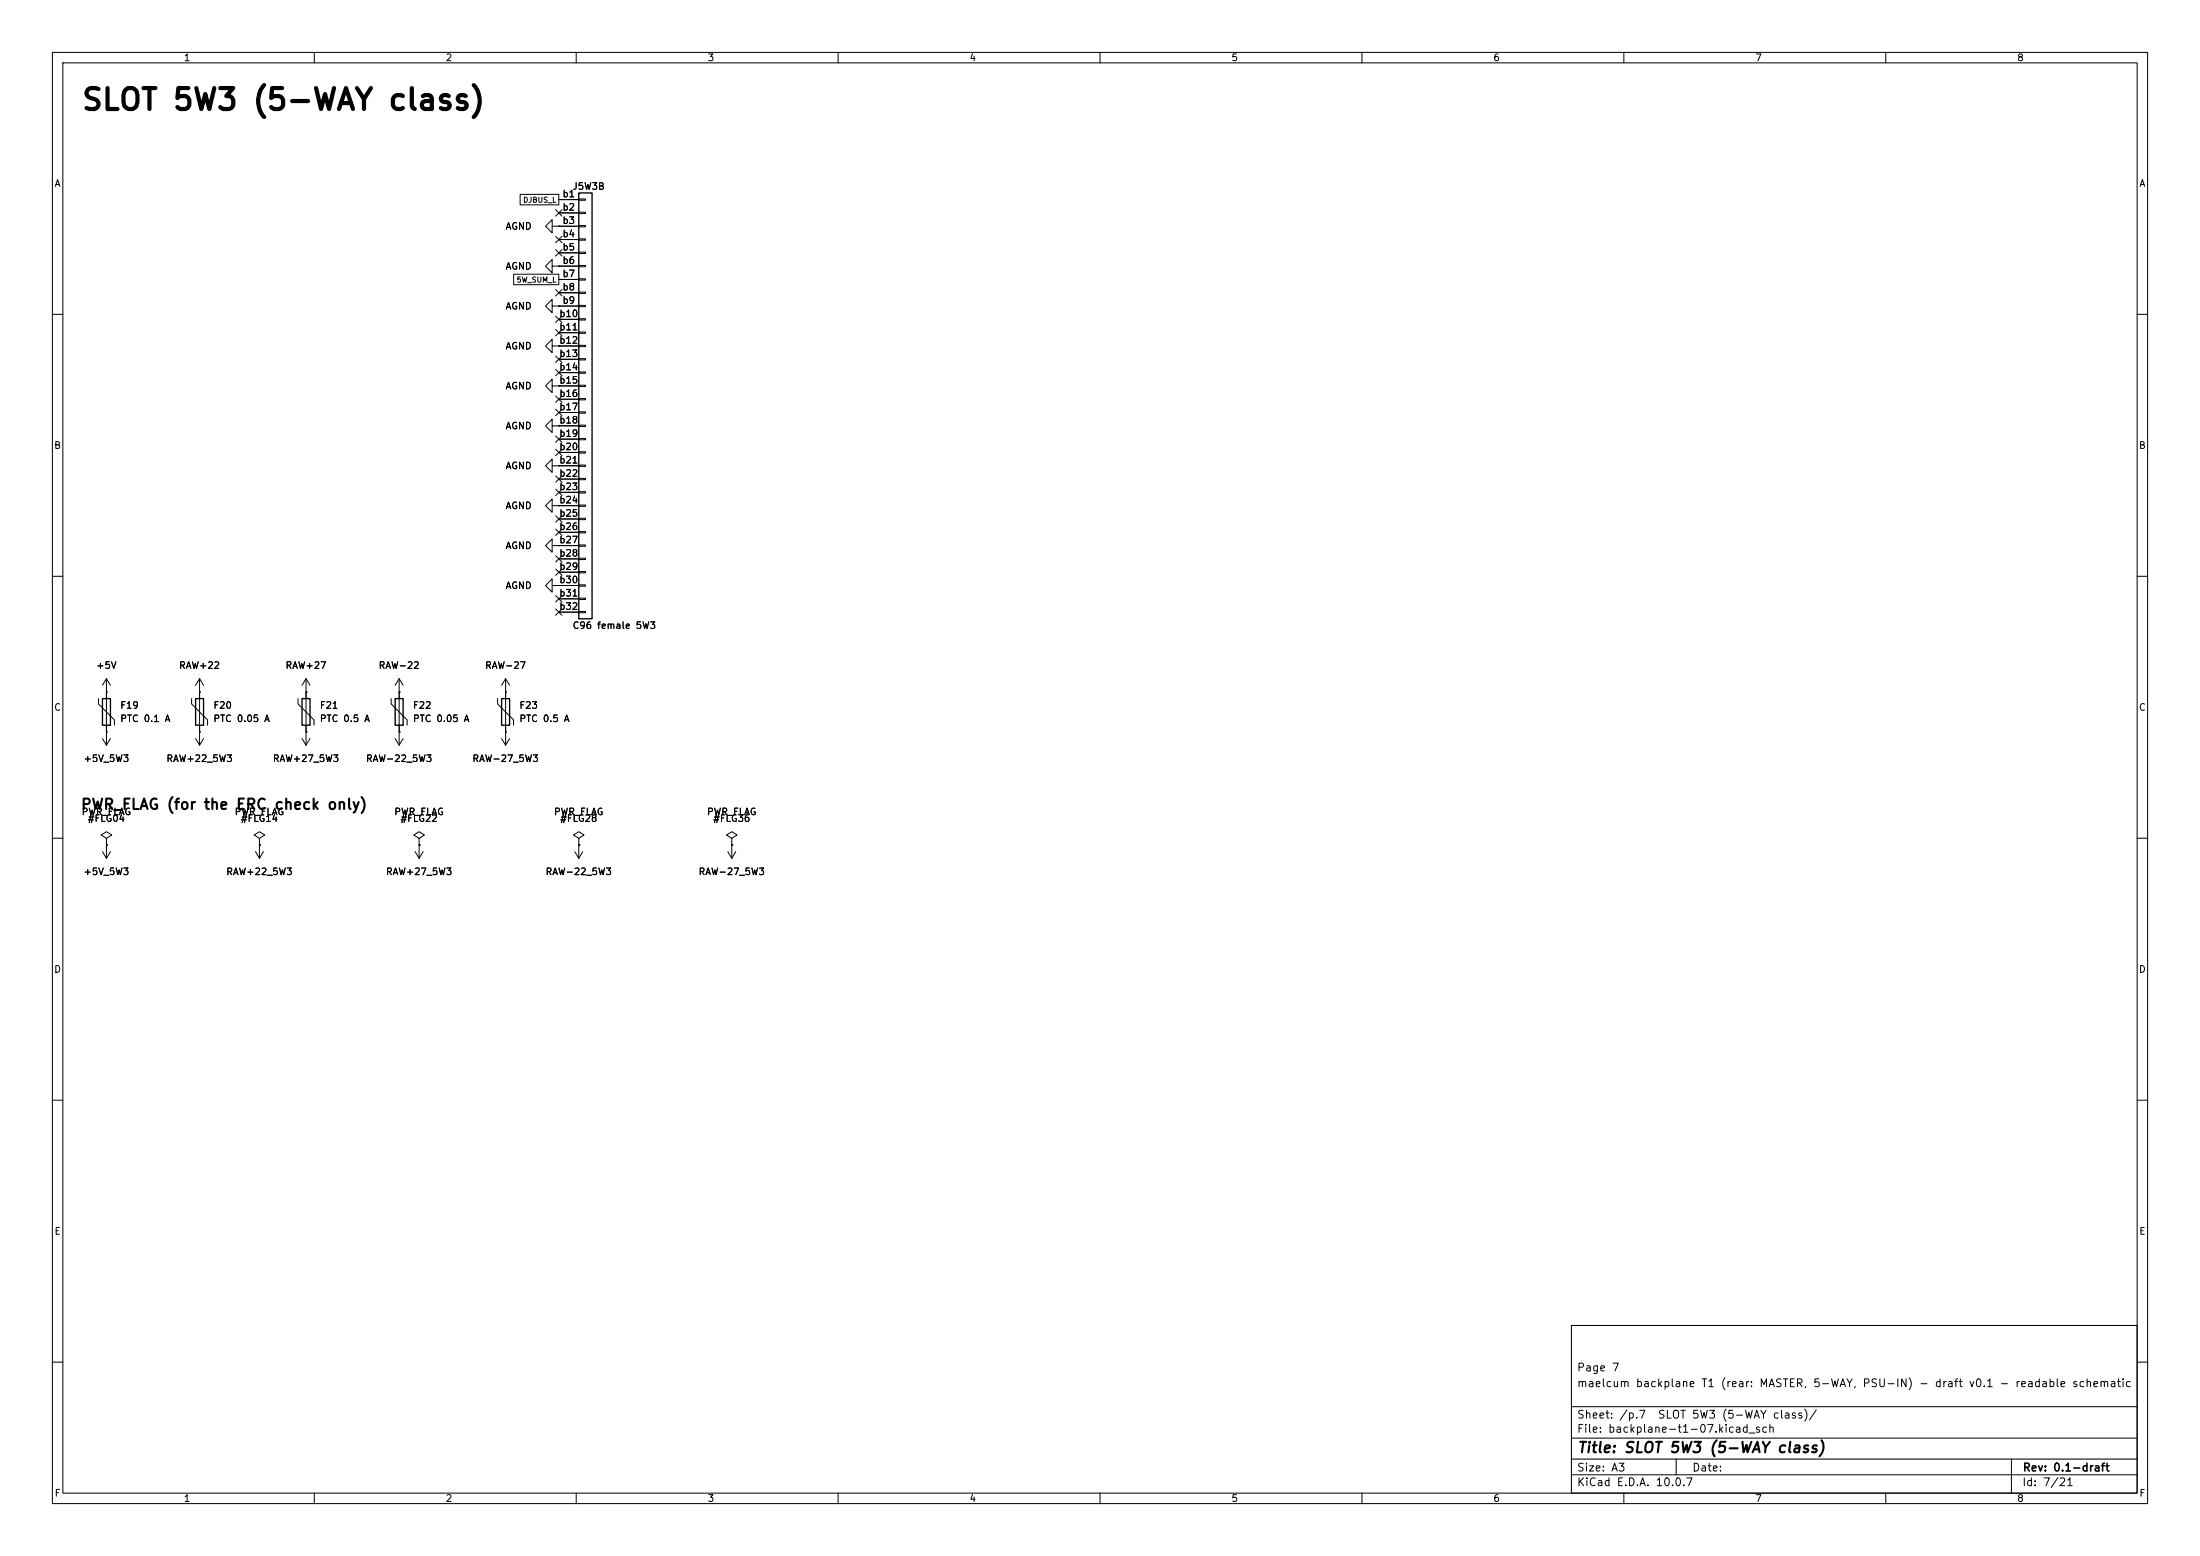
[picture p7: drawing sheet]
<svg xmlns="http://www.w3.org/2000/svg" width="420mm" height="297mm" viewBox="0 0 420 297" stroke-linecap="round" stroke-linejoin="round" font-family="sans-serif">
<g fill="none" stroke="#000" stroke-width=".19">
<path d="M10 10h400v277h-400zM12 12h396v273h-396zM60 10v2M110 10v2M160 10v2M210 10v2M260 10v2M310 10v2M360 10v2M99.3 37.1h7.4v2h-7.4zM106.7 38.1h3.8M110.5 38h1.3v.2h-1.3z"/>
<path d="M98.1 52.3h8.6v2h-8.6zM105.4 43.2v-1.3l-1.3 1.3 1.3 1.3v-1.3h1.3M105.4 50.8v-1.3l-1.3 1.3 1.3 1.3v-1.3h1.3M105.4 58.4v-1.2l-1.3 1.2 1.3 1.3v-1.3h1.3M106.1 55.3l1.2 1.2M106.1 47.7l1.2 1.2M106.1 45.1l1.2 1.2M106.1 40l1.2 1.2M106.7 43.2h.1M106.7 50.8h.1M106.7 58.4h.1M106.7 40.6h3.8"/>
<path d="M106.7 43.2h3.8M106.7 45.7h3.8M106.7 48.3h3.8M106.7 50.8h3.8M106.7 53.3h3.8M106.7 55.9h3.8M106.7 58.4h3.8M107.3 55.3l-1.2 1.2M107.3 47.7l-1.2 1.2M107.3 45.1l-1.2 1.2M107.3 40l-1.2 1.2M110.5 40.5h1.3v.3h-1.3z"/>
<path d="M110.5 43.1h1.3v.2h-1.3zM110.5 45.6h1.3v.2h-1.3zM110.5 48.1h1.3v.3h-1.3zM110.5 50.7h1.3v.2h-1.3zM110.5 53.2h1.3v.3h-1.3zM110.5 55.8h1.3v.2h-1.3zM110.5 58.3h1.3v.2h-1.3zM10 60h2M105.4 66v-1.2l-1.3 1.2 1.3 1.3v-1.3h1.3M105.4 73.7v-1.3l-1.3 1.3 1.3 1.2v-1.2h1.3M106.1 75.6l1.2 1.2M106.1 78.1l1.2 1.2"/>
<path d="M106.1 60.4l1.2 1.2M106.1 70.5l1.2 1.2M106.1 68l1.2 1.2M106.1 62.9l1.2 1.2M106.7 66h.1M106.7 73.7h.1M106.7 61h3.8M106.7 63.5h3.8M106.7 66h3.8M106.7 68.6h3.8M106.7 71.1h3.8M106.7 73.7h3.8"/>
<path d="M106.7 76.2h3.8M106.7 78.7h3.8M107.3 75.6l-1.2 1.2M107.3 78.1l-1.2 1.2M107.3 60.4l-1.2 1.2M107.3 70.5l-1.2 1.2M107.3 68l-1.2 1.2M107.3 62.9l-1.2 1.2M110.5 60.8h1.3v.3h-1.3zM110.5 63.4h1.3v.2h-1.3zM110.5 65.9h1.3v.3h-1.3zM110.5 68.5h1.3v.2h-1.3z"/>
<path d="M110.5 71h1.3v.2h-1.3zM110.5 73.5h1.3v.3h-1.3zM110.5 76.1h1.3v.2h-1.3zM110.5 78.6h1.3v.3h-1.3zM408 60h2M105.4 81.3v-1.3l-1.3 1.3 1.3 1.3v-1.3h1.3M105.4 88.9v-1.3l-1.3 1.3 1.3 1.3v-1.3h1.3M105.4 96.5v-1.2l-1.3 1.2 1.3 1.3v-1.3h1.3M106.1 83.2l1.2 1.2M106.1 98.5l1.2 1.2M106.1 90.8l1.2 1.2M106.1 93.4l1.2 1.2"/>
<path d="M106.1 85.8l1.2 1.2M106.7 81.3h.1M106.7 88.9h.1M106.7 96.5h.1M106.7 81.3h3.8M106.7 83.8h3.8M106.7 86.4h3.8M106.7 88.9h3.8M106.7 91.4h3.8M106.7 94h3.8M106.7 96.5h3.8M106.7 99.1h3.8"/>
<path d="M107.3 83.2l-1.2 1.2M107.3 98.5l-1.2 1.2M107.3 90.8l-1.2 1.2M107.3 93.4l-1.2 1.2M107.3 85.8l-1.2 1.2M110.5 81.2h1.3v.2h-1.3zM110.5 83.7h1.3v.2h-1.3zM110.5 86.2h1.3v.3h-1.3zM110.5 88.8h1.3v.2h-1.3zM110.5 91.3h1.3v.3h-1.3zM110.5 93.9h1.3v.2h-1.3zM110.5 96.4h1.3v.2h-1.3z"/>
<path d="M110.5 98.9h1.3v.3h-1.3zM10 110h2M105.4 104.1v-1.2l-1.3 1.2 1.3 1.3v-1.3h1.3M105.4 111.8v-1.3l-1.3 1.3 1.3 1.2v-1.2h1.3M106.1 113.7l1.2 1.2M106.1 106.1l1.2 1.2M106.1 108.6l1.2 1.2M106.1 101l1.2 1.2M106.1 116.2l1.2 1.2M106.7 104.1h.1M106.7 111.8h.1M106.7 101.6h3.8"/>
<path d="M106.7 104.1h3.8M106.7 106.7h3.8M106.7 109.2h3.8M106.7 111.8h3.8M106.7 114.3h3.8M106.7 116.8h3.8M107.3 113.7l-1.2 1.2M107.3 106.1l-1.2 1.2M107.3 108.6l-1.2 1.2M107.3 101l-1.2 1.2M107.3 116.2l-1.2 1.2M110.5 101.5h1.3v.2h-1.3z"/>
<path d="M110.5 104h1.3v.3h-1.3zM110.5 106.6h1.3v.2h-1.3zM110.5 109.1h1.3v.2h-1.3zM110.5 111.6h1.3v.3h-1.3zM110.5 114.2h1.3v.2h-1.3zM110.5 116.7h1.3v.3h-1.3zM408 110h2M18.8 133.4v1l3 3v1M20.3 139.7h.1M20.3 132.1h.1M20.3 129.5v12.7M20.3 129.5l-.7 1.3"/>
<path d="M20.3 129.5l.8 1.3M36.6 133.4v1l3 3v1M38.1 132.1h.1M38.1 139.7h.1M38.1 129.5l-.8 1.3M38.1 129.5l.8 1.3M38.1 129.5v12.7M56.9 133.4v1l3 3v1M58.4 132.1h.1M58.4 139.7h.1M58.4 129.5l-.7 1.3M58.4 129.5l.8 1.3"/>
<path d="M58.4 129.5v12.7M74.7 133.4v1l3 3v1M76.2 132.1h.1M76.2 139.7h.1M76.2 129.5v12.7M76.2 129.5l-.8 1.3M76.2 129.5l.8 1.3M95 133.4v1l3 3v1M96.5 132.1h.1M96.5 139.7h.1M96.5 129.5l-.7 1.3M96.5 129.5l.8 1.3"/>
<path d="M96.5 129.5v12.7M10 160h2M19.6 141l.7 1.2M21.1 141l-.8 1.2M37.3 141l.8 1.2M38.9 141l-.8 1.2M57.7 141l.7 1.2M59.2 141l-.8 1.2M75.4 141l.8 1.2M77 141l-.8 1.2M95.8 141l.7 1.2M97.3 141l-.8 1.2"/>
<path d="M408 160h2M19.6 162.6l.7 1.2M20.3 160l1-.6-1-.6-1 .6 1 .6v1.3M20.3 161.3h.1M20.3 161.3v2.5M21.1 162.6l-.8 1.2M48.8 162.6l.7 1.2M49.5 161.3h.1M49.5 160l1-.6-1-.6-1 .6 1 .6v1.3M49.5 161.3v2.5M50.3 162.6l-.8 1.2M79.2 162.6l.8 1.2"/>
<path d="M80 160l1-.6-1-.6-1 .6 1 .6v1.3M80 161.3h.1M80 161.3v2.5M80.8 162.6l-.8 1.2M109.7 162.6l.8 1.2M110.5 160l1-.6-1-.6-1 .6 1 .6v1.3M110.5 161.3h.1M110.5 161.3v2.5M111.3 162.6l-.8 1.2M138.9 162.6l.8 1.2M139.7 161.3h.1M139.7 160l1-.6-1-.6-1 .6 1 .6v1.3"/>
<path d="M139.7 161.3v2.5M140.5 162.6l-.8 1.2M10 210h2M408 210h2M300 253h108v32h-108zM10 260h2M300 278.5h108M300 274.5h108M300 268.5h108M320 278.5v3M384 278.5v6.5M408 260h2"/>
<path d="M60 285v2M110 285v2M160 285v2M210 285v2M260 285v2M300 281.5h108M310 285v2M360 285v2"/>
</g>
<path d="M110.5 36.8h2.5v81.3h-2.5zM19.6 133.4h1.5v5h-1.5zM37.3 133.4h1.6v5h-1.6zM57.7 133.4h1.5v5h-1.5zM75.4 133.4h1.6v5h-1.6zM95.8 133.4h1.5v5h-1.5z" fill="none" stroke="#000" stroke-width=".25"/>
<text font-size="4" x="15.4" y="22">SLOT 5W3 (5-WAY class)</text>
<g font-size="2">
<text x="15.3" y="155">PWR_FLAG (for the ERC check only)</text>
<text x="301" y="277.8">Title: SLOT 5W3 (5-WAY class)</text>
</g>
<g font-size="1.5">
<text x="300.9" y="262.1">Page 7</text>
<text x="300.9" y="265.1">maelcum backplane T1 (rear: MASTER, 5-WAY, PSU-IN) - draft v0.1 - readable schematic</text>
<text x="300.9" y="273.8">File: backplane-t1-07.kicad_sch</text>
<text x="300.9" y="271.1">Sheet: /p.7</text>
<text x="316.4" y="271.1">SLOT 5W3 (5-WAY class)/</text>
<text x="300.9" y="281.2">Size: A3</text>
<text x="322.9" y="281.2">Date:</text>
<text x="386" y="281.2">Rev: 0.1-draft</text>
<text x="300.9" y="284">KiCad E.D.A. 10.0.7</text>
<text x="385.9" y="284">Id: 7/21</text>
</g>
<g font-size="1.3">
<text x="35" y="12">1</text>
<text x="85" y="12">2</text>
<text x="135" y="12">3</text>
<text x="185" y="12">4</text>
<text x="235" y="12">5</text>
<text x="285" y="12">6</text>
<text x="335" y="12">7</text>
<text x="385" y="12">8</text>
<text x="10.3" y="36">A</text>
<text x="408.3" y="36">A</text>
<text x="107.3" y="38">b1</text>
<text x="107.3" y="40.5">b2</text>
<text x="109.2" y="36.5">J5W3B</text>
<text x="96.4" y="44.1">AGND</text>
<text x="107.3" y="43">b3</text>
<text x="107.3" y="45.6">b4</text>
<text x="96.4" y="51.8">AGND</text>
<text x="107.3" y="48.1">b5</text>
<text x="107.3" y="50.7">b6</text>
<text x="107.3" y="53.2">b7</text>
<text x="96.4" y="59.4">AGND</text>
<text x="107.3" y="55.7">b8</text>
<text x="107.3" y="58.3">b9</text>
<text x="106.7" y="60.8">b10</text>
<text x="106.7" y="63.4">b11</text>
<text x="106.7" y="65.9">b12</text>
<text x="96.4" y="67">AGND</text>
<text x="106.7" y="68.4">b13</text>
<text x="106.7" y="71">b14</text>
<text x="96.4" y="74.6">AGND</text>
<text x="106.7" y="73.5">b15</text>
<text x="106.7" y="76.1">b16</text>
<text x="96.4" y="82.2">AGND</text>
<text x="106.7" y="78.6">b17</text>
<text x="106.7" y="81.1">b18</text>
<text x="106.7" y="83.7">b19</text>
<text x="10.2" y="86">B</text>
<text x="96.4" y="89.9">AGND</text>
<text x="106.7" y="86.2">b20</text>
<text x="106.7" y="88.8">b21</text>
<text x="408.2" y="86">B</text>
<text x="106.7" y="91.3">b22</text>
<text x="106.7" y="93.8">b23</text>
<text x="96.4" y="97.5">AGND</text>
<text x="106.7" y="96.4">b24</text>
<text x="106.7" y="98.9">b25</text>
<text x="106.7" y="101.5">b26</text>
<text x="96.4" y="105.1">AGND</text>
<text x="106.7" y="104">b27</text>
<text x="106.7" y="106.5">b28</text>
<text x="96.4" y="112.7">AGND</text>
<text x="106.7" y="109.1">b29</text>
<text x="106.7" y="111.6">b30</text>
<text x="106.7" y="114.2">b31</text>
<text x="106.7" y="116.7">b32</text>
<text x="109.2" y="120.3">C96 female 5W3</text>
<text x="18.3" y="128">+5V</text>
<text x="34.1" y="128">RAW+22</text>
<text x="54.4" y="128">RAW+27</text>
<text x="72.2" y="128">RAW-22</text>
<text x="92.5" y="128">RAW-27</text>
<text x="10.2" y="136">C</text>
<text x="22.8" y="135.6">F19</text>
<text x="40.6" y="135.6">F20</text>
<text x="60.9" y="135.6">F21</text>
<text x="78.7" y="135.6">F22</text>
<text x="99" y="135.6">F23</text>
<text x="408.2" y="136">C</text>
<text x="22.8" y="138.1">PTC 0.1 A</text>
<text x="40.6" y="138.1">PTC 0.05 A</text>
<text x="60.9" y="138.1">PTC 0.5 A</text>
<text x="78.7" y="138.1">PTC 0.05 A</text>
<text x="99" y="138.1">PTC 0.5 A</text>
<text x="15.8" y="145.7">+5V_5W3</text>
<text x="31.7" y="145.7">RAW+22_5W3</text>
<text x="52" y="145.7">RAW+27_5W3</text>
<text x="69.8" y="145.7">RAW-22_5W3</text>
<text x="90.1" y="145.7">RAW-27_5W3</text>
<text x="15.5" y="155.9">PWR_FLAG</text>
<text x="44.7" y="155.9">PWR_FLAG</text>
<text x="75.2" y="155.9">PWR_FLAG</text>
<text x="105.6" y="155.9">PWR_FLAG</text>
<text x="134.9" y="155.9">PWR_FLAG</text>
<text x="16.7" y="157.2">#FLG04</text>
<text x="45.9" y="157.2">#FLG14</text>
<text x="76.3" y="157.2">#FLG22</text>
<text x="106.8" y="157.2">#FLG28</text>
<text x="136" y="157.2">#FLG36</text>
<text x="15.8" y="167.3">+5V_5W3</text>
<text x="43.1" y="167.3">RAW+22_5W3</text>
<text x="73.6" y="167.3">RAW+27_5W3</text>
<text x="104" y="167.3">RAW-22_5W3</text>
<text x="133.3" y="167.3">RAW-27_5W3</text>
<text x="10.2" y="186">D</text>
<text x="408.2" y="186">D</text>
<text x="10.3" y="236">E</text>
<text x="408.3" y="236">E</text>
<text x="10.3" y="286">F</text>
<text x="35" y="287">1</text>
<text x="85" y="287">2</text>
<text x="135" y="287">3</text>
<text x="185" y="287">4</text>
<text x="235" y="287">5</text>
<text x="285" y="287">6</text>
<text x="335" y="287">7</text>
<text x="385" y="287">8</text>
<text x="408.3" y="286">F</text>
</g>
<g font-size="1">
<text x="99.8" y="38.9">DJBUS_L</text>
<text x="98.5" y="54.2">5W_SUM_L</text>
</g>
</svg>
